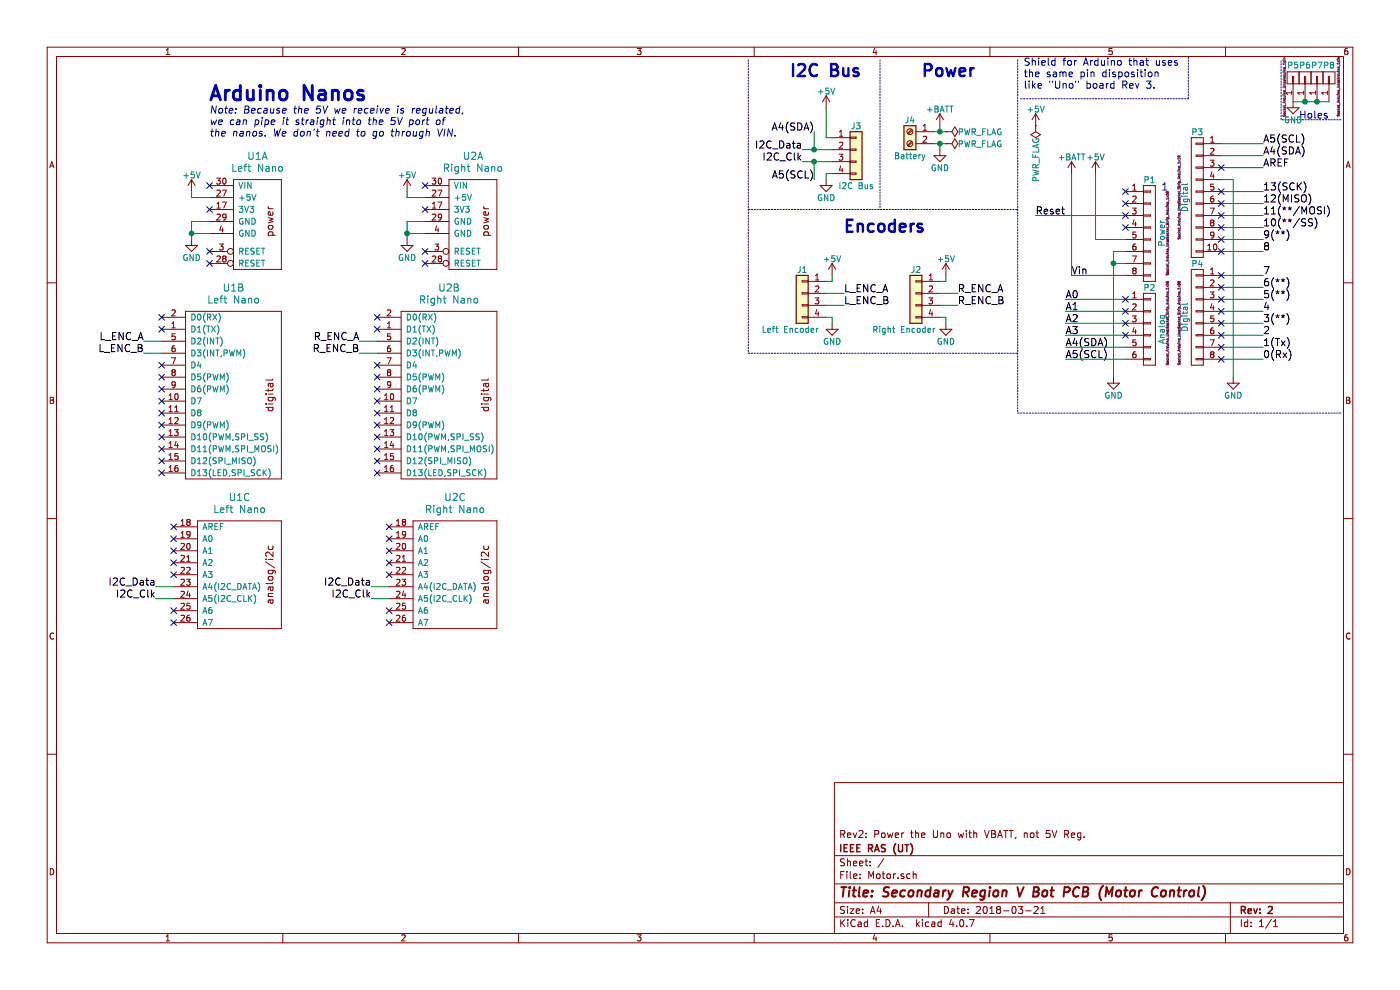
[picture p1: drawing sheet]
EESchema Schematic File Version 2
LIBS:power
LIBS:device
LIBS:transistors
LIBS:conn
LIBS:linear
LIBS:regul
LIBS:74xx
LIBS:cmos4000
LIBS:adc-dac
LIBS:memory
LIBS:xilinx
LIBS:microcontrollers
LIBS:dsp
LIBS:microchip
LIBS:analog_switches
LIBS:motorola
LIBS:texas
LIBS:intel
LIBS:audio
LIBS:interface
LIBS:digital-audio
LIBS:philips
LIBS:display
LIBS:cypress
LIBS:siliconi
LIBS:opto
LIBS:atmel
LIBS:contrib
LIBS:valves
LIBS:Motor-cache
EELAYER 25 0
EELAYER END
$Descr A4 11693 8268
encoding utf-8
Sheet 1 1
Title "Secondary Region V Bot PCB (Motor Control)"
Date "2018-03-21"
Rev "2"
Comp "IEEE RAS (UT)"
Comment1 "Rev2: Power the Uno with VBATT, not 5V Reg."
Comment2 ""
Comment3 ""
Comment4 ""
$EndDescr
Text Label 8950 2300 0    60   ~ 0
Vin
Text Label 8900 2500 0    60   ~ 0
A0
Text Label 8900 2600 0    60   ~ 0
A1
Text Label 8900 2700 0    60   ~ 0
A2
Text Label 8900 2800 0    60   ~ 0
A3
Text Label 8900 2900 0    60   ~ 0
A4(SDA)
Text Label 8900 3000 0    60   ~ 0
A5(SCL)
Text Label 10550 3000 0    60   ~ 0
0(Rx)
Text Label 10550 2800 0    60   ~ 0
2
Text Label 10550 2900 0    60   ~ 0
1(Tx)
Text Label 10550 2700 0    60   ~ 0
3(**)
Text Label 10550 2600 0    60   ~ 0
4
Text Label 10550 2500 0    60   ~ 0
5(**)
Text Label 10550 2400 0    60   ~ 0
6(**)
Text Label 10550 2300 0    60   ~ 0
7
Text Label 10550 2100 0    60   ~ 0
8
Text Label 10550 2000 0    60   ~ 0
9(**)
Text Label 10550 1900 0    60   ~ 0
10(**/SS)
Text Label 10550 1800 0    60   ~ 0
11(**/MOSI)
Text Label 10550 1700 0    60   ~ 0
12(MISO)
Text Label 10550 1600 0    60   ~ 0
13(SCK)
Text Label 10550 1400 0    60   ~ 0
AREF
NoConn ~ 9400 1600
Text Label 10550 1300 0    60   ~ 0
A4(SDA)
Text Label 10550 1200 0    60   ~ 0
A5(SCL)
Text Notes 10850 1000 0    60   ~ 0
Holes
Text Notes 8550 750  0    60   ~ 0
Shield for Arduino that uses\nthe same pin disposition\nlike "Uno" board Rev 3.
$Comp
L CONN_01X08 P1
U 1 1
P 9600 1950
F 0 "P1" H 9600 2400 50  0000 C CNN
F 1 "Power" V 9700 1950 50  0000 C CNN
F 2 "Socket_Arduino_Uno:Socket_Strip_Arduino_1x08" V 9750 1950 20  0000 C CNN
F 3 "" H 9600 1950 50  0000 C CNN
	1    9600 1950
	1    0    0    -1  
$EndComp
Text Label 8650 1800 0    60   ~ 0
Reset
$Comp
L GND #PWR01
U 1 1
P 9300 3150
F 0 "#PWR01" H 9300 2900 50  0001 C CNN
F 1 "GND" H 9300 3000 50  0000 C CNN
F 2 "" H 9300 3150 50  0000 C CNN
F 3 "" H 9300 3150 50  0000 C CNN
	1    9300 3150
	1    0    0    -1  
$EndComp
$Comp
L GND #PWR02
U 1 1
P 10300 3150
F 0 "#PWR02" H 10300 2900 50  0001 C CNN
F 1 "GND" H 10300 3000 50  0000 C CNN
F 2 "" H 10300 3150 50  0000 C CNN
F 3 "" H 10300 3150 50  0000 C CNN
	1    10300 3150
	1    0    0    -1  
$EndComp
$Comp
L CONN_01X06 P2
U 1 1
P 9600 2750
F 0 "P2" H 9600 3100 50  0000 C CNN
F 1 "Analog" V 9700 2750 50  0000 C CNN
F 2 "Socket_Arduino_Uno:Socket_Strip_Arduino_1x06" V 9750 2800 20  0000 C CNN
F 3 "" H 9600 2750 50  0000 C CNN
	1    9600 2750
	1    0    0    -1  
$EndComp
$Comp
L CONN_01X01 P5
U 1 1
P 10800 650
F 0 "P5" V 10900 650 50  0000 C CNN
F 1 "CONN_01X01" V 10900 650 50  0001 C CNN
F 2 "Socket_Arduino_Uno:Arduino_1pin" H 10721 724 20  0000 C CNN
F 3 "" H 10800 650 50  0000 C CNN
	1    10800 650 
	0    -1   -1   0   
$EndComp
$Comp
L CONN_01X01 P6
U 1 1
P 10900 650
F 0 "P6" V 11000 650 50  0000 C CNN
F 1 "CONN_01X01" V 11000 650 50  0001 C CNN
F 2 "Socket_Arduino_Uno:Arduino_1pin" H 10900 650 20  0001 C CNN
F 3 "" H 10900 650 50  0000 C CNN
	1    10900 650 
	0    -1   -1   0   
$EndComp
$Comp
L CONN_01X01 P7
U 1 1
P 11000 650
F 0 "P7" V 11100 650 50  0000 C CNN
F 1 "CONN_01X01" V 11100 650 50  0001 C CNN
F 2 "Socket_Arduino_Uno:Arduino_1pin" V 11000 650 20  0001 C CNN
F 3 "" H 11000 650 50  0000 C CNN
	1    11000 650 
	0    -1   -1   0   
$EndComp
$Comp
L CONN_01X01 P8
U 1 1
P 11100 650
F 0 "P8" V 11200 650 50  0000 C CNN
F 1 "CONN_01X01" V 11200 650 50  0001 C CNN
F 2 "Socket_Arduino_Uno:Arduino_1pin" H 11024 572 20  0000 C CNN
F 3 "" H 11100 650 50  0000 C CNN
	1    11100 650 
	0    -1   -1   0   
$EndComp
$Comp
L CONN_01X08 P4
U 1 1
P 10000 2650
F 0 "P4" H 10000 3100 50  0000 C CNN
F 1 "Digital" V 10100 2650 50  0000 C CNN
F 2 "Socket_Arduino_Uno:Socket_Strip_Arduino_1x08" V 10150 2600 20  0000 C CNN
F 3 "" H 10000 2650 50  0000 C CNN
	1    10000 2650
	-1   0    0    -1  
$EndComp
Wire Notes Line
	8525 825  9925 825 
Wire Notes Line
	9925 825  9925 475 
Wire Wire Line
	9400 2300 8950 2300
Wire Wire Line
	9400 2100 9300 2100
Wire Wire Line
	9400 2200 9300 2200
Connection ~ 9300 2200
Wire Wire Line
	8950 2300 8950 1450
Wire Wire Line
	9400 2500 8900 2500
Wire Wire Line
	9400 2600 8900 2600
Wire Wire Line
	9400 2700 8900 2700
Wire Wire Line
	9400 2800 8900 2800
Wire Wire Line
	9400 2900 8900 2900
Wire Wire Line
	9400 3000 8900 3000
$Comp
L CONN_01X10 P3
U 1 1
P 10000 1650
F 0 "P3" H 10000 2200 50  0000 C CNN
F 1 "Digital" V 10100 1650 50  0000 C CNN
F 2 "Socket_Arduino_Uno:Socket_Strip_Arduino_1x10" V 10150 1650 20  0000 C CNN
F 3 "" H 10000 1650 50  0000 C CNN
	1    10000 1650
	-1   0    0    -1  
$EndComp
Wire Wire Line
	10200 2100 10550 2100
Wire Wire Line
	10200 2000 10550 2000
Wire Wire Line
	10200 1900 10550 1900
Wire Wire Line
	10200 1800 10550 1800
Wire Wire Line
	10200 1700 10550 1700
Wire Wire Line
	10200 1600 10550 1600
Wire Wire Line
	10200 1400 10550 1400
Wire Wire Line
	10200 1300 10550 1300
Wire Wire Line
	10200 1200 10550 1200
Wire Wire Line
	10200 3000 10550 3000
Wire Wire Line
	10200 2900 10550 2900
Wire Wire Line
	10200 2800 10550 2800
Wire Wire Line
	10200 2700 10550 2700
Wire Wire Line
	10200 2600 10550 2600
Wire Wire Line
	10200 2500 10550 2500
Wire Wire Line
	10200 2400 10550 2400
Wire Wire Line
	10200 2300 10550 2300
Wire Wire Line
	10200 1500 10300 1500
Wire Wire Line
	10300 1500 10300 3150
Wire Wire Line
	9300 2100 9300 3150
Wire Notes Line
	8500 500  8500 3450
Wire Notes Line
	8500 3450 11200 3450
Wire Wire Line
	9400 1800 8650 1800
Text Notes 9700 1600 0    60   ~ 0
1
Wire Notes Line
	11200 1000 10700 1000
$Comp
L Conn_01x04 J3
U 1 1
P 7150 1250
F 0 "J3" H 7150 1450 50  0000 C CNN
F 1 "I2C Bus" H 7150 950 50  0000 C CNN
F 2 "Connectors_Samtec:SL-104-X-XX_1x04" H 7150 1250 50  0001 C CNN
F 3 "" H 7150 1250 50  0001 C CNN
	1    7150 1250
	1    0    0    -1  
$EndComp
$Comp
L +5V #PWR03
U 1 1
P 6900 900
F 0 "#PWR03" H 6900 750 50  0001 C CNN
F 1 "+5V" H 6900 1040 50  0000 C CNN
F 2 "" H 6900 900 50  0000 C CNN
F 3 "" H 6900 900 50  0000 C CNN
	1    6900 900 
	1    0    0    -1  
$EndComp
$Comp
L GND #PWR04
U 1 1
P 6900 1500
F 0 "#PWR04" H 6900 1250 50  0001 C CNN
F 1 "GND" H 6900 1350 50  0000 C CNN
F 2 "" H 6900 1500 50  0000 C CNN
F 3 "" H 6900 1500 50  0000 C CNN
	1    6900 1500
	1    0    0    -1  
$EndComp
Wire Wire Line
	6900 1450 6950 1450
Wire Wire Line
	6900 1450 6900 1500
Wire Wire Line
	6700 1250 6950 1250
Wire Wire Line
	6700 1350 6950 1350
Text Label 6800 1100 2    60   ~ 0
A4(SDA)
Text Label 6800 1500 2    60   ~ 0
A5(SCL)
Text Notes 6600 650  0    100  ~ 20
I2C Bus
$Comp
L GND #PWR05
U 1 1
P 10800 850
F 0 "#PWR05" H 10800 600 50  0001 C CNN
F 1 "GND" H 10800 700 50  0000 C CNN
F 2 "" H 10800 850 50  0000 C CNN
F 3 "" H 10800 850 50  0000 C CNN
	1    10800 850 
	1    0    0    -1  
$EndComp
Wire Notes Line
	10700 1000 10700 500 
Wire Wire Line
	10800 850  11100 850 
Connection ~ 10900 850 
Connection ~ 11000 850 
Wire Wire Line
	6800 1350 6800 1500
Wire Wire Line
	6800 1250 6800 1100
Connection ~ 6800 1250
Connection ~ 6800 1350
Text Label 6700 1250 2    60   ~ 0
I2C_Data
Text Label 6700 1350 2    60   ~ 0
I2C_Clk
$Comp
L Conn_01x04 J1
U 1 1
P 6700 2450
F 0 "J1" H 6700 2650 50  0000 C CNN
F 1 "Left Encoder" H 6800 2150 50  0000 C CNN
F 2 "Connectors_Samtec:SL-104-X-XX_1x04" H 6700 2450 50  0001 C CNN
F 3 "" H 6700 2450 50  0001 C CNN
	1    6700 2450
	-1   0    0    -1  
$EndComp
$Comp
L +5V #PWR06
U 1 1
P 6950 2300
F 0 "#PWR06" H 6950 2150 50  0001 C CNN
F 1 "+5V" H 6950 2440 50  0000 C CNN
F 2 "" H 6950 2300 50  0000 C CNN
F 3 "" H 6950 2300 50  0000 C CNN
	1    6950 2300
	1    0    0    -1  
$EndComp
$Comp
L GND #PWR07
U 1 1
P 6950 2700
F 0 "#PWR07" H 6950 2450 50  0001 C CNN
F 1 "GND" H 6950 2550 50  0000 C CNN
F 2 "" H 6950 2700 50  0000 C CNN
F 3 "" H 6950 2700 50  0000 C CNN
	1    6950 2700
	1    0    0    -1  
$EndComp
Wire Wire Line
	6900 2650 6950 2650
Wire Wire Line
	6950 2650 6950 2700
Wire Wire Line
	6950 2300 6950 2350
Wire Wire Line
	6950 2350 6900 2350
$Comp
L PWR_FLAG #FLG08
U 1 1
P 7900 1200
F 0 "#FLG08" H 7900 1275 50  0001 C CNN
F 1 "PWR_FLAG" V 7900 1300 50  0000 L CNN
F 2 "" H 7900 1200 50  0001 C CNN
F 3 "" H 7900 1200 50  0001 C CNN
	1    7900 1200
	0    1    1    0   
$EndComp
$Comp
L PWR_FLAG #FLG09
U 1 1
P 8650 1050
F 0 "#FLG09" H 8650 1125 50  0001 C CNN
F 1 "PWR_FLAG" V 8650 1150 50  0000 L CNN
F 2 "" H 8650 1050 50  0001 C CNN
F 3 "" H 8650 1050 50  0001 C CNN
	1    8650 1050
	1    0    0    1   
$EndComp
Wire Wire Line
	6900 900  6900 1150
Wire Wire Line
	6900 1150 6950 1150
NoConn ~ 9400 1700
NoConn ~ 9400 1800
NoConn ~ 9400 2500
NoConn ~ 9400 2600
NoConn ~ 9400 2700
NoConn ~ 9400 2800
NoConn ~ 10200 1400
NoConn ~ 10200 1600
NoConn ~ 10200 1700
NoConn ~ 10200 1800
NoConn ~ 10200 1900
NoConn ~ 10200 2000
NoConn ~ 10200 2100
NoConn ~ 10200 2300
NoConn ~ 10200 2400
NoConn ~ 10200 2500
NoConn ~ 10200 2600
NoConn ~ 10200 2700
NoConn ~ 10200 2800
NoConn ~ 10200 2900
NoConn ~ 10200 3000
Wire Wire Line
	6900 2450 7050 2450
Wire Wire Line
	6900 2550 7050 2550
Text Label 7050 2550 0    60   ~ 0
L_ENC_B
Text Label 7050 2450 0    60   ~ 0
L_ENC_A
$Comp
L Conn_01x04 J2
U 1 1
P 7650 2450
F 0 "J2" H 7650 2650 50  0000 C CNN
F 1 "Right Encoder" H 7750 2150 50  0000 C CNN
F 2 "Connectors_Samtec:SL-104-X-XX_1x04" H 7650 2450 50  0001 C CNN
F 3 "" H 7650 2450 50  0001 C CNN
	1    7650 2450
	-1   0    0    -1  
$EndComp
$Comp
L +5V #PWR010
U 1 1
P 7900 2300
F 0 "#PWR010" H 7900 2150 50  0001 C CNN
F 1 "+5V" H 7900 2440 50  0000 C CNN
F 2 "" H 7900 2300 50  0000 C CNN
F 3 "" H 7900 2300 50  0000 C CNN
	1    7900 2300
	1    0    0    -1  
$EndComp
$Comp
L GND #PWR011
U 1 1
P 7900 2700
F 0 "#PWR011" H 7900 2450 50  0001 C CNN
F 1 "GND" H 7900 2550 50  0000 C CNN
F 2 "" H 7900 2700 50  0000 C CNN
F 3 "" H 7900 2700 50  0000 C CNN
	1    7900 2700
	1    0    0    -1  
$EndComp
Wire Wire Line
	7850 2650 7900 2650
Wire Wire Line
	7900 2650 7900 2700
Wire Wire Line
	7900 2300 7900 2350
Wire Wire Line
	7900 2350 7850 2350
Wire Wire Line
	7850 2450 8000 2450
Wire Wire Line
	7850 2550 8000 2550
Text Label 8000 2550 0    60   ~ 0
R_ENC_B
Text Label 8000 2450 0    60   ~ 0
R_ENC_A
Text Notes 7050 1950 0    100  ~ 20
Encoders
$Comp
L Arduino_Nano U1
U 1 1
P 2150 1500
F 0 "U1" H 2150 1700 60  0000 C CNN
F 1 "Left Nano" H 2150 1600 60  0000 C CNN
F 2 "Arduino_Nano:Arduino_Nano" H 1400 500 60  0001 C CNN
F 3 "" H 1400 500 60  0001 C CNN
	1    2150 1500
	1    0    0    -1  
$EndComp
$Comp
L Arduino_Nano U1
U 2 1
P 1950 2600
F 0 "U1" H 1950 2800 60  0000 C CNN
F 1 "Left Nano" H 1950 2700 60  0000 C CNN
F 2 "Arduino_Nano:Arduino_Nano" H 1200 1600 60  0001 C CNN
F 3 "" H 1200 1600 60  0001 C CNN
	2    1950 2600
	1    0    0    -1  
$EndComp
$Comp
L Arduino_Nano U1
U 3 1
P 2000 4350
F 0 "U1" H 2000 4550 60  0000 C CNN
F 1 "Left Nano" H 2000 4450 60  0000 C CNN
F 2 "Arduino_Nano:Arduino_Nano" H 1250 3350 60  0001 C CNN
F 3 "" H 1250 3350 60  0001 C CNN
	3    2000 4350
	1    0    0    -1  
$EndComp
$Comp
L Arduino_Nano U2
U 1 1
P 3950 1500
F 0 "U2" H 3950 1700 60  0000 C CNN
F 1 "Right Nano" H 3950 1600 60  0000 C CNN
F 2 "Arduino_Nano:Arduino_Nano" H 3200 500 60  0001 C CNN
F 3 "" H 3200 500 60  0001 C CNN
	1    3950 1500
	1    0    0    -1  
$EndComp
$Comp
L Arduino_Nano U2
U 2 1
P 3750 2600
F 0 "U2" H 3750 2800 60  0000 C CNN
F 1 "Right Nano" H 3750 2700 60  0000 C CNN
F 2 "Arduino_Nano:Arduino_Nano" H 3000 1600 60  0001 C CNN
F 3 "" H 3000 1600 60  0001 C CNN
	2    3750 2600
	1    0    0    -1  
$EndComp
$Comp
L Arduino_Nano U2
U 3 1
P 3800 4350
F 0 "U2" H 3800 4550 60  0000 C CNN
F 1 "Right Nano" H 3800 4450 60  0000 C CNN
F 2 "Arduino_Nano:Arduino_Nano" H 3050 3350 60  0001 C CNN
F 3 "" H 3050 3350 60  0001 C CNN
	3    3800 4350
	1    0    0    -1  
$EndComp
$Comp
L +5V #PWR012
U 1 1
P 1600 1600
F 0 "#PWR012" H 1600 1450 50  0001 C CNN
F 1 "+5V" H 1600 1740 50  0000 C CNN
F 2 "" H 1600 1600 50  0000 C CNN
F 3 "" H 1600 1600 50  0000 C CNN
	1    1600 1600
	1    0    0    -1  
$EndComp
Wire Wire Line
	1600 1600 1600 1650
Wire Wire Line
	1600 1650 1750 1650
$Comp
L +5V #PWR013
U 1 1
P 3400 1600
F 0 "#PWR013" H 3400 1450 50  0001 C CNN
F 1 "+5V" H 3400 1740 50  0000 C CNN
F 2 "" H 3400 1600 50  0000 C CNN
F 3 "" H 3400 1600 50  0000 C CNN
	1    3400 1600
	1    0    0    -1  
$EndComp
Wire Wire Line
	3400 1600 3400 1650
Wire Wire Line
	3400 1650 3550 1650
NoConn ~ 1750 1550
NoConn ~ 3550 1550
NoConn ~ 3550 1750
NoConn ~ 1750 1750
NoConn ~ 1750 2100
NoConn ~ 1750 2200
NoConn ~ 3550 2100
NoConn ~ 3550 2200
$Comp
L GND #PWR014
U 1 1
P 1600 2000
F 0 "#PWR014" H 1600 1750 50  0001 C CNN
F 1 "GND" H 1600 1850 50  0000 C CNN
F 2 "" H 1600 2000 50  0000 C CNN
F 3 "" H 1600 2000 50  0000 C CNN
	1    1600 2000
	1    0    0    -1  
$EndComp
Wire Wire Line
	1600 1850 1600 2000
Wire Wire Line
	1600 1950 1750 1950
Wire Wire Line
	1750 1850 1600 1850
Connection ~ 1600 1950
$Comp
L GND #PWR015
U 1 1
P 3400 2000
F 0 "#PWR015" H 3400 1750 50  0001 C CNN
F 1 "GND" H 3400 1850 50  0000 C CNN
F 2 "" H 3400 2000 50  0000 C CNN
F 3 "" H 3400 2000 50  0000 C CNN
	1    3400 2000
	1    0    0    -1  
$EndComp
Wire Wire Line
	3400 1850 3400 2000
Wire Wire Line
	3400 1950 3550 1950
Wire Wire Line
	3550 1850 3400 1850
Connection ~ 3400 1950
Text Notes 1750 850  0    120  ~ 24
Arduino Nanos
Text Notes 1750 1150 0    60   Italic 0
Note: Because the 5V we receive is regulated,\nwe can pipe it straight into the 5V port of\nthe nanos. We don't need to go through VIN.
NoConn ~ 1350 2650
NoConn ~ 1350 2750
NoConn ~ 1350 3050
NoConn ~ 1350 3150
NoConn ~ 1350 3250
NoConn ~ 1350 3350
NoConn ~ 1350 3450
NoConn ~ 1350 3550
NoConn ~ 1350 3650
NoConn ~ 1350 3750
NoConn ~ 1350 3850
NoConn ~ 1350 3950
NoConn ~ 1450 4400
NoConn ~ 1450 4500
NoConn ~ 1450 4600
NoConn ~ 1450 4700
NoConn ~ 1450 4800
NoConn ~ 1450 5100
NoConn ~ 1450 5200
NoConn ~ 3250 5200
NoConn ~ 3250 5100
NoConn ~ 3250 4800
NoConn ~ 3250 4700
NoConn ~ 3250 4600
NoConn ~ 3250 4500
NoConn ~ 3250 4400
NoConn ~ 3150 3950
NoConn ~ 3150 3850
NoConn ~ 3150 3750
NoConn ~ 3150 3650
NoConn ~ 3150 3550
NoConn ~ 3150 3450
NoConn ~ 3150 3350
NoConn ~ 3150 3250
NoConn ~ 3150 3150
NoConn ~ 3150 3050
NoConn ~ 3150 2750
NoConn ~ 3150 2650
Text Label 1200 2850 2    60   ~ 0
L_ENC_A
Text Label 1200 2950 2    60   ~ 0
L_ENC_B
Wire Wire Line
	1200 2850 1350 2850
Wire Wire Line
	1350 2950 1200 2950
Text Label 3000 2850 2    60   ~ 0
R_ENC_A
Wire Wire Line
	3000 2850 3150 2850
Text Label 3000 2950 2    60   ~ 0
R_ENC_B
Wire Wire Line
	3000 2950 3150 2950
Text Label 1300 4900 2    60   ~ 0
I2C_Data
Text Label 1300 5000 2    60   ~ 0
I2C_Clk
Text Label 3100 4900 2    60   ~ 0
I2C_Data
Text Label 3100 5000 2    60   ~ 0
I2C_Clk
Wire Wire Line
	1300 4900 1450 4900
Wire Wire Line
	1450 5000 1300 5000
Wire Wire Line
	3100 5000 3250 5000
Wire Wire Line
	3100 4900 3250 4900
NoConn ~ 9400 1900
$Comp
L Screw_Terminal_01x02 J4
U 1 1
P 7600 1100
F 0 "J4" H 7600 1200 50  0000 C CNN
F 1 "Battery" H 7600 900 50  0000 C CNN
F 2 "Connectors_Terminal_Blocks:TerminalBlock_bornier-2_P5.08mm" H 7600 1100 50  0001 C CNN
F 3 "" H 7600 1100 50  0001 C CNN
	1    7600 1100
	-1   0    0    -1  
$EndComp
$Comp
L GND #PWR016
U 1 1
P 7850 1250
F 0 "#PWR016" H 7850 1000 50  0001 C CNN
F 1 "GND" H 7850 1100 50  0000 C CNN
F 2 "" H 7850 1250 50  0000 C CNN
F 3 "" H 7850 1250 50  0000 C CNN
	1    7850 1250
	1    0    0    -1  
$EndComp
Wire Wire Line
	7800 1200 7900 1200
Wire Wire Line
	7850 1200 7850 1250
$Comp
L +BATT #PWR017
U 1 1
P 7850 1050
F 0 "#PWR017" H 7850 900 50  0001 C CNN
F 1 "+BATT" H 7850 1190 50  0000 C CNN
F 2 "" H 7850 1050 50  0001 C CNN
F 3 "" H 7850 1050 50  0001 C CNN
	1    7850 1050
	1    0    0    -1  
$EndComp
Wire Wire Line
	7850 1050 7850 1100
Wire Wire Line
	7800 1100 7900 1100
$Comp
L +BATT #PWR018
U 1 1
P 8950 1450
F 0 "#PWR018" H 8950 1300 50  0001 C CNN
F 1 "+BATT" H 8950 1590 50  0000 C CNN
F 2 "" H 8950 1450 50  0001 C CNN
F 3 "" H 8950 1450 50  0001 C CNN
	1    8950 1450
	1    0    0    -1  
$EndComp
Connection ~ 7850 1200
$Comp
L PWR_FLAG #FLG019
U 1 1
P 7900 1100
F 0 "#FLG019" H 7900 1175 50  0001 C CNN
F 1 "PWR_FLAG" V 7900 1200 50  0000 L CNN
F 2 "" H 7900 1100 50  0001 C CNN
F 3 "" H 7900 1100 50  0001 C CNN
	1    7900 1100
	0    1    1    0   
$EndComp
Connection ~ 7850 1100
Text Notes 7700 650  0    100  ~ 20
Power
$Comp
L +5V #PWR020
U 1 1
P 8650 1050
F 0 "#PWR020" H 8650 900 50  0001 C CNN
F 1 "+5V" H 8650 1190 50  0000 C CNN
F 2 "" H 8650 1050 50  0000 C CNN
F 3 "" H 8650 1050 50  0000 C CNN
	1    8650 1050
	1    0    0    -1  
$EndComp
$Comp
L +5V #PWR021
U 1 1
P 9150 1450
F 0 "#PWR021" H 9150 1300 50  0001 C CNN
F 1 "+5V" H 9150 1590 50  0000 C CNN
F 2 "" H 9150 1450 50  0000 C CNN
F 3 "" H 9150 1450 50  0000 C CNN
	1    9150 1450
	1    0    0    -1  
$EndComp
Wire Wire Line
	9400 2000 9150 2000
Wire Wire Line
	9150 2000 9150 1450
Wire Notes Line
	7350 500  7350 1750
Wire Notes Line
	6250 1750 8500 1750
Wire Notes Line
	6250 500  6250 2950
Wire Notes Line
	6250 2950 8500 2950
$EndSCHEMATC
